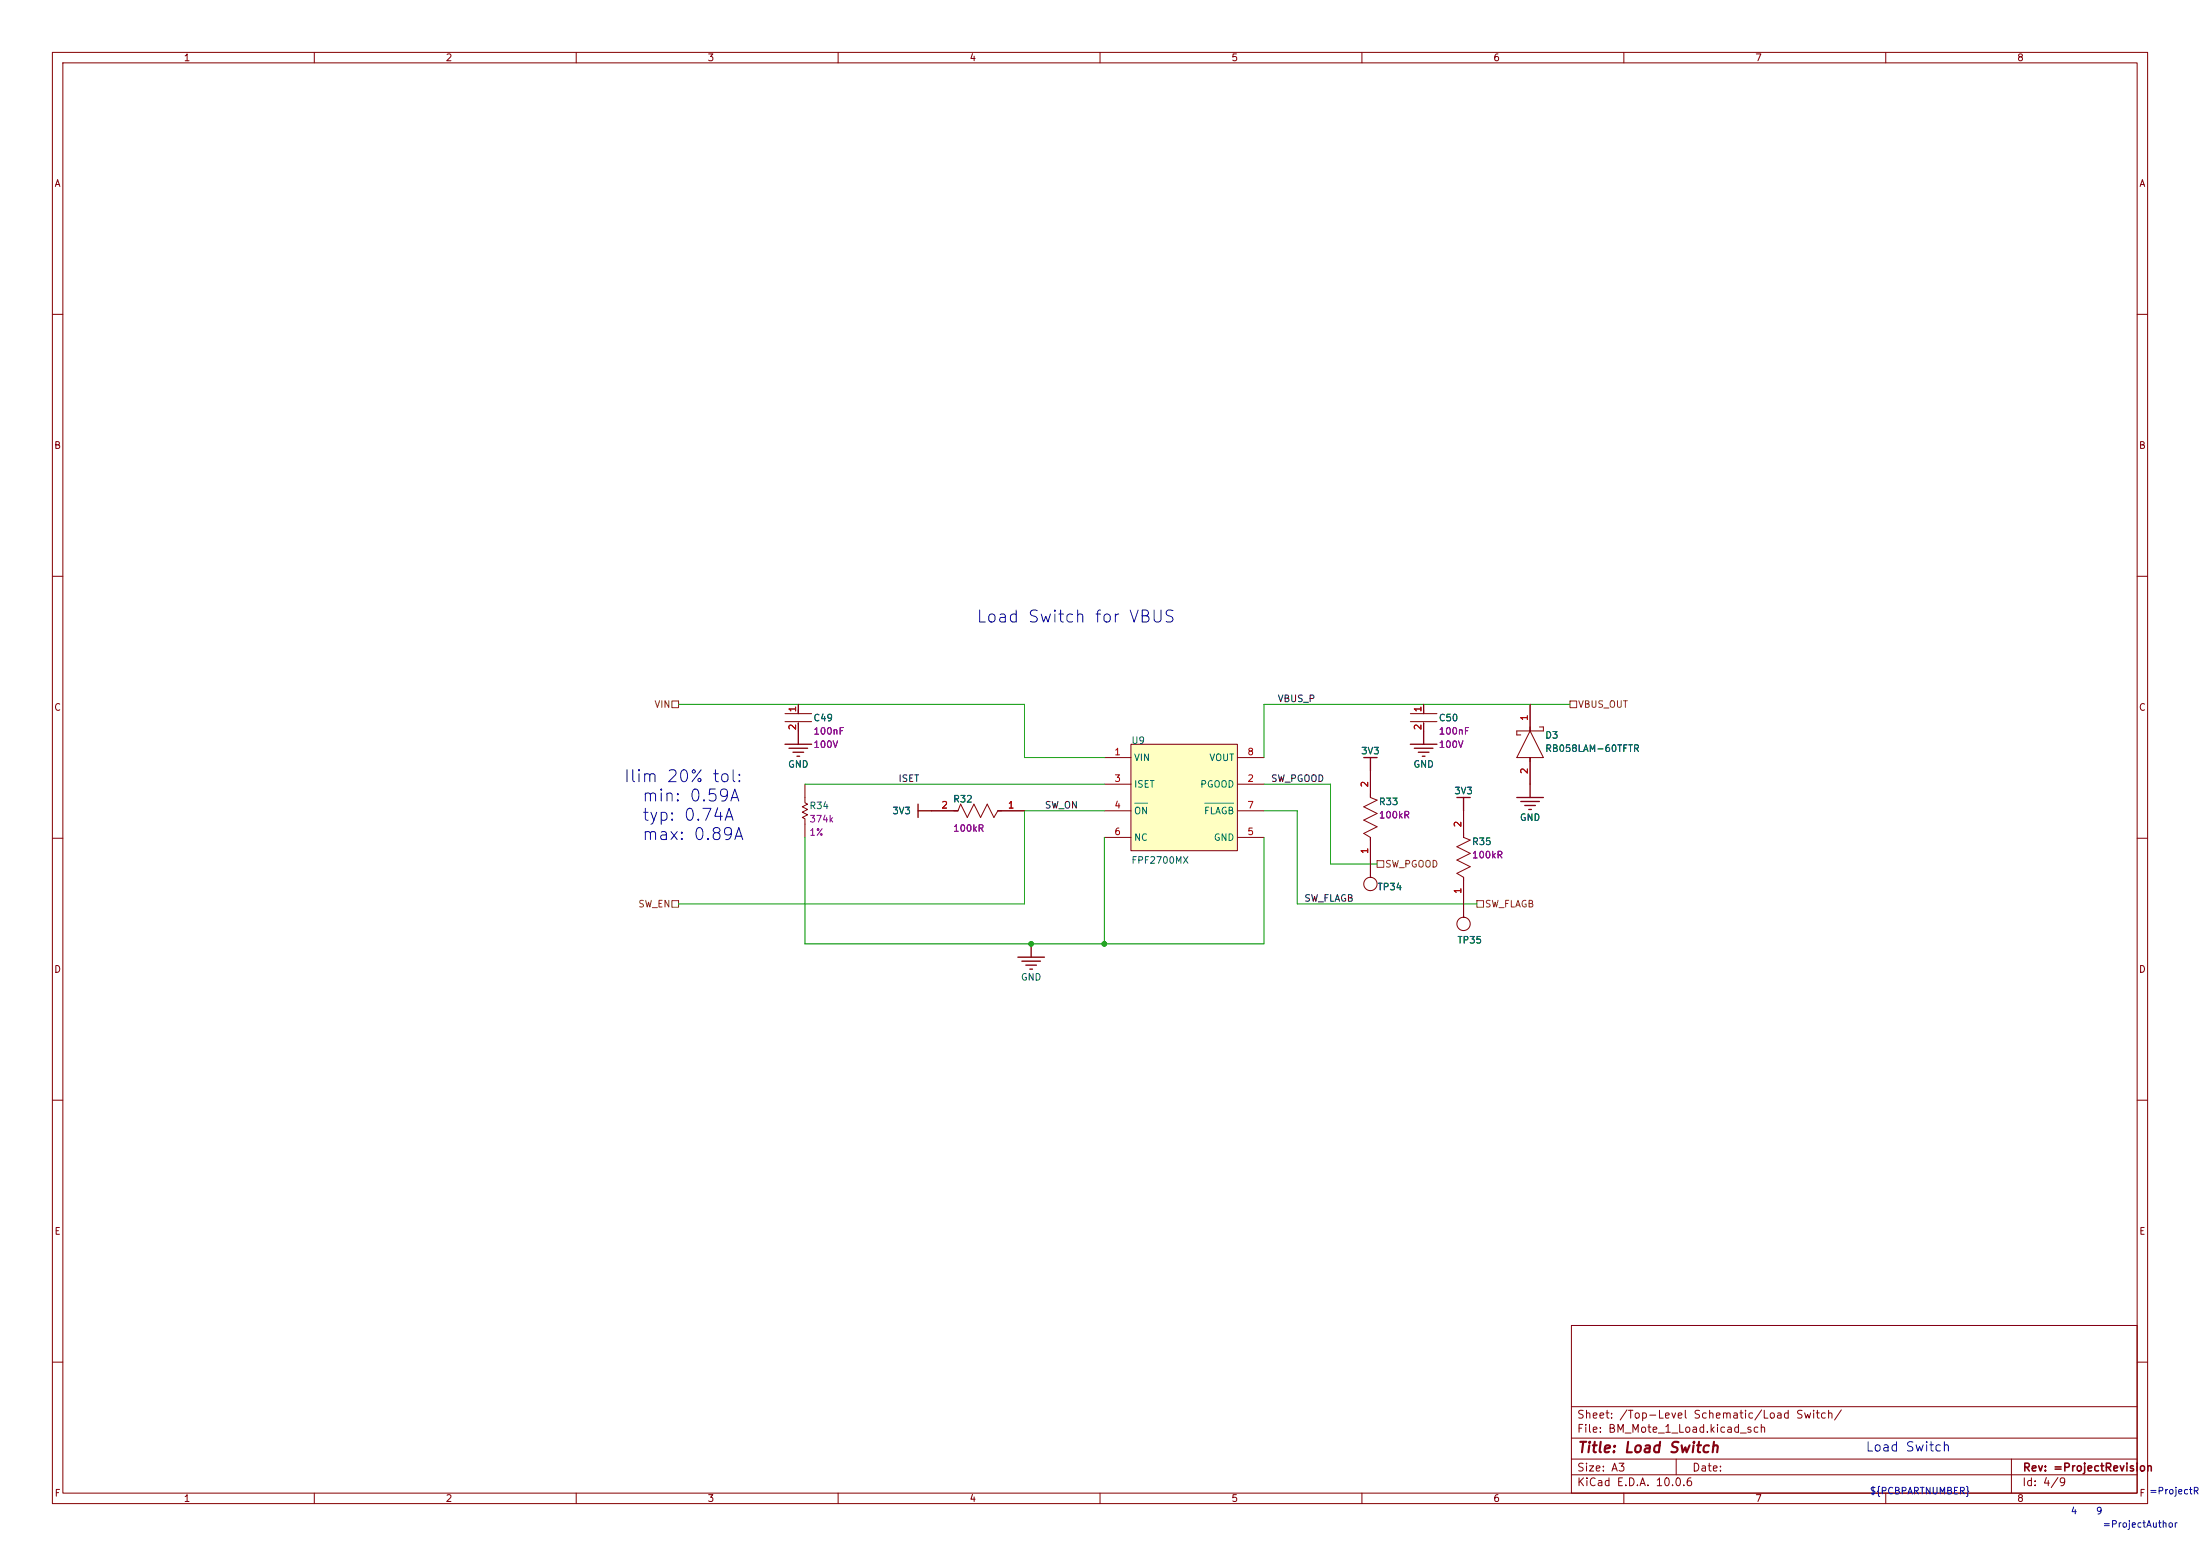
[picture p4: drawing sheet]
<svg xmlns="http://www.w3.org/2000/svg" width="420mm" height="297mm" viewBox="0 0 420 297" stroke-linecap="round" stroke-linejoin="round" font-family="sans-serif">
<g fill="none" stroke="#840000" stroke-width=".19">
<path d="M10 10h400v277h-400zM12 12h396v273h-396zM60 10v2M110 10v2M160 10v2M210 10v2M260 10v2M310 10v2M360 10v2M10 60h2M408 60h2M10 110h2"/>
<path d="M408 110h2M149.9 136.2h5M149.9 137.7h5M152.4 134.4v1.8M152.4 138v1.5M269.2 136.2h5.1M269.2 137.7h5.1M271.8 134.4v1.8M271.8 138v1.5M292.1 139.5l2.5 5.1h-5zM292.1 134.4v5.1M293.9 138.8h.7v.7h-5v.8h.7"/>
<path d="M10 160h2M153.7 149.7v3.5l.5 .3-1 .5 1 .5-1 .5 1 .5-1 .5 .5 .3v3.5M177.8 154.8h5.1l.5-1.3 1.3 2.5 1.2-2.5 1.3 2.5 1.3-2.5 1.2 2.5 .8-1.2h5.1M261.6 147.1v5.1l1.3 .5-2.6 1.3 2.6 1.3-2.6 1.2 2.6 1.3-2.6 1.3 1.3 .7v5.1M279.4 154.8v5l1.3 .6-2.6 1.2 2.6 1.3-2.6 1.3 2.6 1.2-2.6 1.3 1.3 .8v5M292.1 144.6v5.1M408 160h2M10 210h2M408 210h2M300 253h108v32h-108zM10 260h2M300 278.5h108"/>
<path d="M300 274.5h108M300 268.5h108M320 278.5v3M384 278.5v6.5M408 260h2M60 285v2M110 285v2M160 285v2M210 285v2M260 285v2M300 281.5h108M310 285v2"/>
<path d="M360 285v2"/>
</g>
<g fill="none" stroke="#840000" stroke-width=".25">
<path d="M152.4 139.5v2.6M271.8 139.5v2.6M149.9 142.1h5M150.6 142.8h3.6M151.4 143.6h2M152.1 144.3h.6M175.3 153.5v2.5M175.3 154.8h2.5M269.2 142.1h5.1M270 142.8h3.6M270.8 143.6h2M271.5 144.3h.5"/>
<path d="M278.1 152.2h2.6M279.4 152.2v2.6M289.6 152.2h5M290.3 153h3.6M291.1 153.7h2M291.8 154.5h.6M292.1 149.7v2.5M194.3 182.7h5.1M195.1 183.5h3.5M195.8 184.2h2.1M196.6 185h.5M196.8 180.2v2.5"/>
</g>
<path d="M215.9 142.1h20.3v20.3h-20.3z" fill="#ffffc2"/>
<path d="M215.9 142.1h20.3v20.3h-20.3z" fill="none" stroke="#800000" stroke-width=".19"/>
<g fill="none" stroke="#840000" stroke-width=".19">
<path d="M152.4 134.4v1.8M152.4 138v1.5M271.8 134.4v1.8M271.8 138v1.5M292.1 134.4v5.1M177.8 154.8h5.1M190.5 154.8h5.1M210.8 144.6h5.1M210.8 149.7h5.1M210.8 154.8h5.1M210.8 159.8h5.1M236.2 144.6h5.1"/>
<path d="M236.2 149.7h5.1M236.2 154.8h5.1M236.2 159.8h5.1M261.6 147.1v5.1M261.6 159.8v7.7M279.4 154.8v5M292.1 144.6v5.1M261.6 167.5h.1M279.4 175.1h.1M279.4 167.5v7.6"/>
<circle cx="261.6" cy="168.7" r="1.27"/>
<circle cx="279.4" cy="176.3" r="1.27"/>
</g>
<path d="M216.6 153.3h2.4M230 153.3h5.5" fill="none" stroke="#006464" stroke-width=".19"/>
<path d="M260.3 144.6h2.6M261.6 144.6v2.5" fill="none" stroke="#840000" stroke-width=".25"/>
<path d="M128.3 133.8h1.2v1.3h-1.2zM299.7 133.8h1.3v1.3h-1.3zM128.3 171.9h1.2v1.3h-1.2zM262.9 164.3h1.3v1.3h-1.3zM281.9 171.9h1.3v1.3h-1.3z" fill="none" stroke="#725600" stroke-width=".19"/>
<path d="M129.5 134.4h66.1v10.2h15.2M299.7 134.4h-58.4v10.2M153.7 159.8v20.4h87.6v-20.4M153.7 149.7h57.1M210.8 154.8h-15.2v17.7h-66.1M210.8 159.8v20.4M241.3 154.8h6.3v17.7h34.3M241.3 149.7h12.7v15.2h8.9" fill="none" stroke="#009600" stroke-width=".19"/>
<g fill="#009600" stroke="#009600" stroke-width=".19">
<circle cx="210.8" cy="180.2" r=".46"/>
<circle cx="196.8" cy="180.2" r=".46"/>
</g>
<g font-size="2.3" fill="#0000c2">
<text x="186.2" y="119.4">Load Switch for VBUS</text>
<text x="118.9" y="149.9">Ilim 20% tol:</text>
<text x="122.4" y="153.6">min: 0.59A</text>
<text x="122.4" y="157.3">typ: 0.74A</text>
<text x="122.4" y="160.9">max: 0.89A</text>
</g>
<text font-size="2" fill="#840000" x="301" y="277.8">Title: Load Switch</text>
<text font-size="1.8" fill="#0000c2" x="356" y="277.5">Load Switch</text>
<g font-size="1.5" fill="#840000">
<text x="300.9" y="273.8">File: BM_Mote_1_Load.kicad_sch</text>
<text x="300.9" y="271.1">Sheet: /Top-Level Schematic/Load Switch/</text>
<text x="300.9" y="281.2">Size: A3</text>
<text x="322.9" y="281.2">Date:</text>
<text x="386" y="281.2">Rev: =ProjectRevision</text>
<text x="300.9" y="284">KiCad E.D.A. 10.0.6</text>
<text x="385.9" y="284">Id: 4/9</text>
</g>
<g font-size="1.3" fill="#840000">
<text x="35" y="12">1</text>
<text x="85" y="12">2</text>
<text x="135" y="12">3</text>
<text x="185" y="12">4</text>
<text x="235" y="12">5</text>
<text x="285" y="12">6</text>
<text x="335" y="12">7</text>
<text x="385" y="12">8</text>
<text x="10.3" y="36">A</text>
<text x="408.3" y="36">A</text>
<text x="10.2" y="86">B</text>
<text x="408.2" y="86">B</text>
<text x="10.2" y="136">C</text>
<text x="408.2" y="136">C</text>
<text x="10.2" y="186">D</text>
<text x="408.2" y="186">D</text>
<text x="10.3" y="236">E</text>
<text x="408.3" y="236">E</text>
<text x="10.3" y="286">F</text>
<text x="35" y="287">1</text>
<text x="85" y="287">2</text>
<text x="135" y="287">3</text>
<text x="185" y="287">4</text>
<text x="235" y="287">5</text>
<text x="285" y="287">6</text>
<text x="335" y="287">7</text>
<text x="385" y="287">8</text>
<text x="408.3" y="286">F</text>
</g>
<g font-size="1.3" fill="#725600">
<text x="124.8" y="135.4">VIN</text>
<text x="301.2" y="135.4">VBUS_OUT</text>
<text x="264.3" y="165.9">SW_PGOOD</text>
<text x="121.7" y="173.5">SW_EN</text>
<text x="283.4" y="173.5">SW_FLAGB</text>
</g>
<g font-size="1.3" fill="#a90000">
<text x="152.3" y="136.1" transform="rotate(-90 152.3 136.1)">1</text>
<text x="271.6" y="136.1" transform="rotate(-90 271.6 136.1)">1</text>
<text x="292" y="137.7" transform="rotate(-90 292 137.7)">1</text>
<text x="152.3" y="139.5" transform="rotate(-90 152.3 139.5)">2</text>
<text x="271.6" y="139.5" transform="rotate(-90 271.6 139.5)">2</text>
<text x="212.6" y="144.5">1</text>
<text x="212.6" y="149.5">3</text>
<text x="238" y="149.5">2</text>
<text x="238" y="144.5">8</text>
<text x="292" y="147.9" transform="rotate(-90 292 147.9)">2</text>
<text x="179.6" y="154.6">2</text>
<text x="192.3" y="154.6">1</text>
<text x="212.6" y="154.6">4</text>
<text x="238" y="154.6">7</text>
<text x="261.5" y="150.4" transform="rotate(-90 261.5 150.4)">2</text>
<text x="212.6" y="159.7">6</text>
<text x="238" y="159.7">5</text>
<text x="279.3" y="158" transform="rotate(-90 279.3 158)">2</text>
<text x="261.5" y="163.1" transform="rotate(-90 261.5 163.1)">1</text>
<text x="279.3" y="170.7" transform="rotate(-90 279.3 170.7)">1</text>
</g>
<g font-size="1.3" fill="#006464">
<text x="155.2" y="138">C49</text>
<text x="274.6" y="138">C50</text>
<text x="215.9" y="142.3">U9</text>
<text x="294.9" y="141.3">D3</text>
<text x="294.9" y="143.8">RB058LAM-60TFTR</text>
<text x="150.3" y="146.8">GND</text>
<text x="216.4" y="145.6">VIN</text>
<text x="230.8" y="145.6">VOUT</text>
<text x="259.7" y="144.3">3V3</text>
<text x="269.7" y="146.8">GND</text>
<text x="154.4" y="154.7">R34</text>
<text x="170.2" y="155.7">3V3</text>
<text x="181.8" y="153.5">R32</text>
<text x="216.4" y="150.6">ISET</text>
<text x="216.4" y="155.7">ON</text>
<text x="229" y="150.6">PGOOD</text>
<text x="229.7" y="155.7">FLAGB</text>
<text x="263.1" y="154">R33</text>
<text x="277.5" y="151.9">3V3</text>
<text x="216.4" y="160.8">NC</text>
<text x="231.6" y="160.8">GND</text>
<text x="280.9" y="161.6">R35</text>
<text x="290" y="157">GND</text>
<text x="215.9" y="165.2">FPF2700MX</text>
<text x="262.9" y="170.2">TP34</text>
<text x="278.1" y="180.4">TP35</text>
<text x="194.8" y="187.5">GND</text>
</g>
<g font-size="1.3" fill="#0f0f0f">
<text x="243.8" y="134.3">VBUS_P</text>
<text x="171.4" y="149.6">ISET</text>
<text x="242.5" y="149.6">SW_PGOOD</text>
<text x="199.4" y="154.6">SW_ON</text>
<text x="248.9" y="172.4">SW_FLAGB</text>
</g>
<g font-size="1.3" fill="#840084">
<text x="155.2" y="140.5">100nF</text>
<text x="155.2" y="143.1">100V</text>
<text x="274.6" y="140.5">100nF</text>
<text x="274.6" y="143.1">100V</text>
<text x="154.4" y="157.3">374k</text>
<text x="154.4" y="159.8">1%</text>
<text x="181.8" y="159.1">100kR</text>
<text x="263.1" y="156.5">100kR</text>
<text x="280.9" y="164.1">100kR</text>
</g>
<g font-size="1.3" fill="#0000c2">
<text x="356.8" y="285.5">${PCBPARTNUMBER}</text>
<text x="410.2" y="285.5">=ProjectRev</text>
<text x="395.2" y="289.4">4</text>
<text x="400" y="289.4">9</text>
<text x="401.3" y="291.9">=ProjectAuthor</text>
</g>
</svg>
